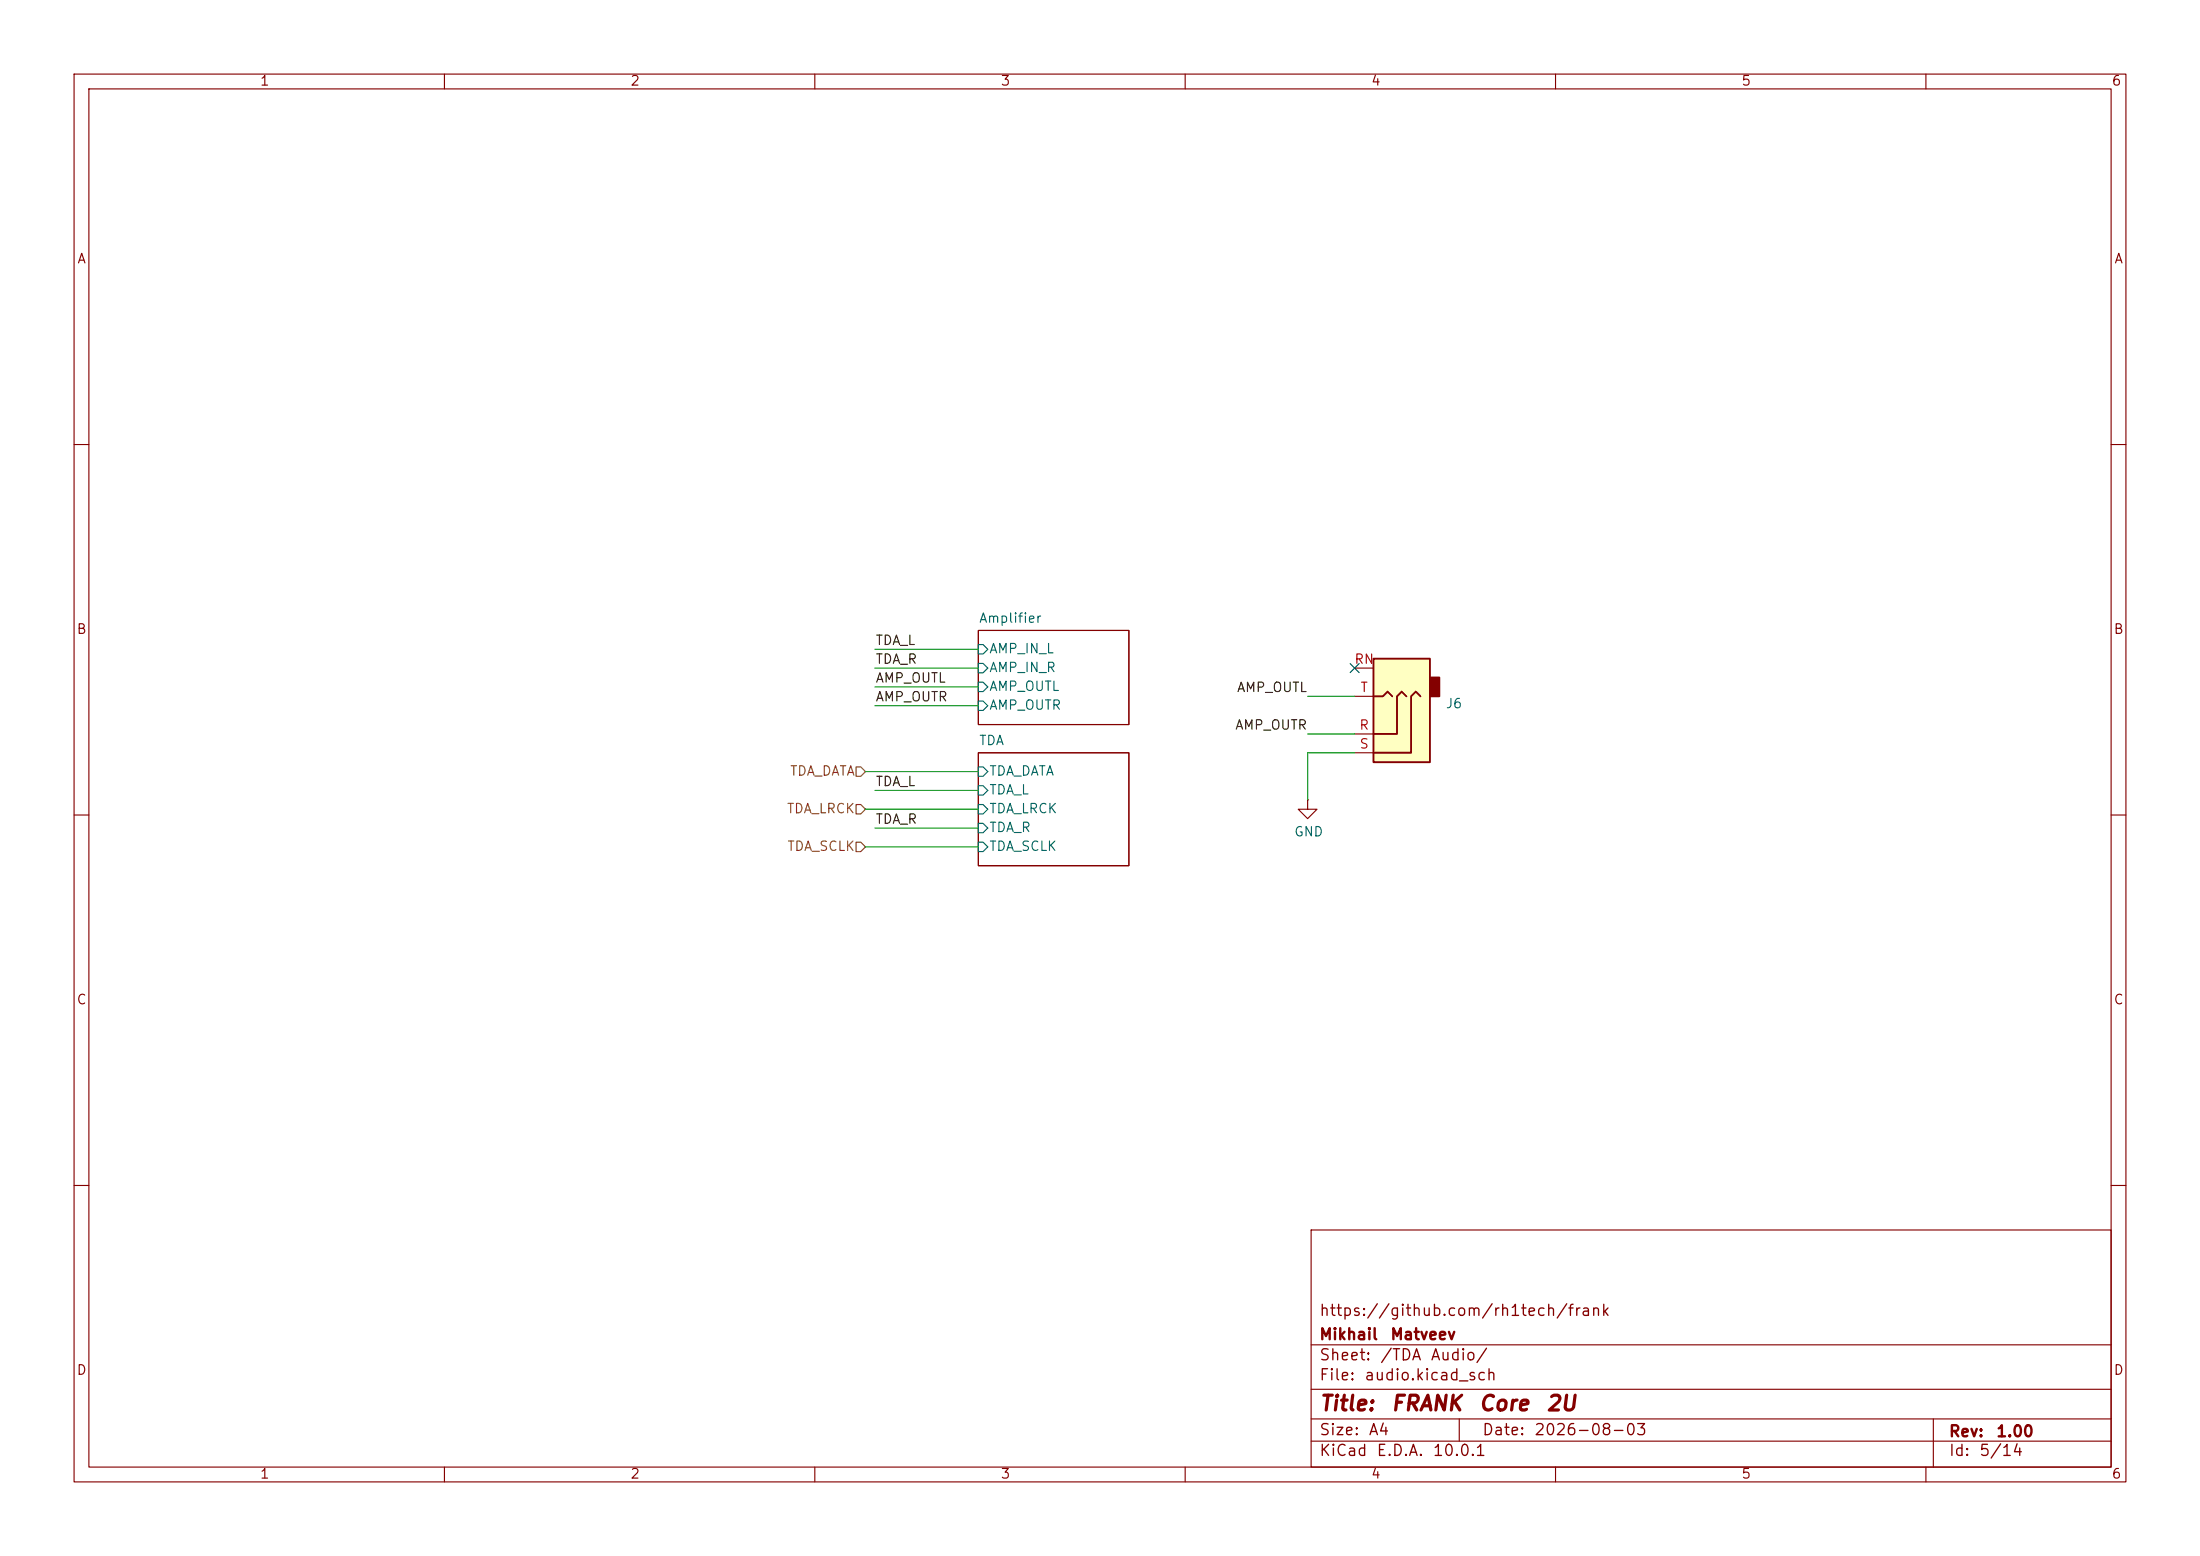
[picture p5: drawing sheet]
<svg xmlns="http://www.w3.org/2000/svg" width="297mm" height="210mm" viewBox="0 0 297 210" stroke-linecap="round" stroke-linejoin="round" font-family="sans-serif">
<g fill="none" stroke="#840000" stroke-width=".15">
<path d="M10 10h277v190h-277zM12 12h273v186h-273zM60 10v2M110 10v2M160 10v2M210 10v2M260 10v2M10 60h2M285 60h2M132.1 85.1h20.3v12.7h-20.3zM10 110h2M132.1 101.6h20.3v15.2h-20.3z"/>
<path d="M176.5 108v1.2h1.3l-1.3 1.3-1.2-1.3h1.2M176.5 108h.1M285 110h2M10 160h2M177 166h108v32h-108zM285 160h2M60 198v2M110 198v2M160 198v2M177 194.5h108M177 191.5h108M177 187.5h108"/>
<path d="M177 181.5h108M197 191.5v3M210 198v2M260 198v2M261 191.5v6.5"/>
</g>
<path d="M132.1 87h.6l.6 .6-.6 .7h-.6zM132.1 89.5h.6l.6 .7-.6 .6h-.6zM132.1 92.1h.6l.6 .6-.6 .6h-.6zM132.1 94.6h.6l.6 .7-.6 .6h-.6zM132.1 103.5h.6l.6 .6-.6 .7h-.6zM132.1 106h.6l.6 .7-.6 .6h-.6zM132.1 108.6h.6l.6 .6-.6 .7h-.6zM132.1 111.1h.6l.6 .7-.6 .6h-.6zM132.1 113.7h.6l.6 .6-.6 .6h-.6z" fill="none" stroke="#006464" stroke-width=".15"/>
<path d="M185.4 88.9h7.6v14h-7.6z" fill="#ffffc2"/>
<path d="M193 91.4h1.3v2.6h-1.3z" fill="#840000" stroke="#840000" stroke-width=".25"/>
<path d="M185.4 88.9h7.6v14h-7.6zM185.4 94h1.3l.6-.7 .7 .7M189.9 94l-.7-.7-.6 .7v5.1h-3.2M191.8 94l-.7-.7-.6 .7v7.6h-5.1" fill="none" stroke="#840000" stroke-width=".25"/>
<path d="M182.9 99.1h2.5M182.9 90.2h2.5M182.9 94h2.5M182.9 101.6h2.5" fill="none" stroke="#840000" stroke-width=".15"/>
<path d="M115.6 108.6h.6l.6 .6-.6 .7h-.6zM115.6 103.5h.6l.6 .6-.6 .7h-.6zM115.6 113.7h.6l.6 .6-.6 .6h-.6z" fill="none" stroke="#725600" stroke-width=".15"/>
<path d="M118.1 95.3h14M118.1 92.7h14M118.1 90.2h14M118.1 87.6h14M176.5 94h6.4M176.5 99.1h6.4M116.8 109.2h15.3M116.8 104.1h15.3M116.8 114.3h15.3M118.1 106.7h14M118.1 111.8h14M182.9 101.6h-6.4v6.4" fill="none" stroke="#009600" stroke-width=".15"/>
<path d="M182.3 89.6l1.2 1.2M183.5 89.6l-1.2 1.2" fill="none" stroke="#000084" stroke-width=".15"/>
<g font-size="2" fill="#840000">
<text x="178" y="190.9">Title:</text>
<text x="187.7" y="190.9">FRANK</text>
<text x="199.5" y="190.9">Core</text>
<text x="208.6" y="190.9">2U</text>
</g>
<g font-size="1.5" fill="#840000">
<text x="178" y="178">https://github.com/rh1tech/frank</text>
<text x="178" y="184">Sheet:</text>
<text x="178" y="181.2">Mikhail</text>
<text x="186.2" y="184">/TDA</text>
<text x="187.6" y="181.2">Matveev</text>
<text x="193" y="184">Audio/</text>
<text x="178" y="186.7">File:</text>
<text x="184.1" y="186.7">audio.kicad_sch</text>
<text x="178" y="196.9">KiCad</text>
<text x="178" y="194.1">Size:</text>
<text x="184.7" y="194.1">A4</text>
<text x="185.7" y="196.9">E.D.A.</text>
<text x="193.3" y="196.9">10.0.1</text>
<text x="200" y="194.1">Date:</text>
<text x="207" y="194.1">2026-08-03</text>
<text x="263" y="194.3">Rev:</text>
<text x="263" y="196.9">Id:</text>
<text x="267.1" y="196.9">5/14</text>
<text x="269.4" y="194.3">1.00</text>
</g>
<g font-size="1.3" fill="#840000">
<text x="35" y="11.9">1</text>
<text x="85" y="11.9">2</text>
<text x="135" y="11.9">3</text>
<text x="185" y="11.9">4</text>
<text x="235" y="11.9">5</text>
<text x="285" y="11.9">6</text>
<text x="10.3" y="35.9">A</text>
<text x="285.3" y="35.9">A</text>
<text x="10.3" y="85.9">B</text>
<text x="285.3" y="85.9">B</text>
<text x="10.3" y="135.9">C</text>
<text x="285.3" y="135.9">C</text>
<text x="10.3" y="185.9">D</text>
<text x="285.3" y="185.9">D</text>
<text x="35" y="199.9">1</text>
<text x="85" y="199.9">2</text>
<text x="135" y="199.9">3</text>
<text x="185" y="199.9">4</text>
<text x="235" y="199.9">5</text>
<text x="285" y="199.9">6</text>
</g>
<g font-size="1.3" fill="#0f0f0f">
<text x="118.1" y="89.9">TDA_R</text>
<text x="118.1" y="87.4">TDA_L</text>
<text x="118.1" y="95">AMP_OUTR</text>
<text x="118.1" y="92.4">AMP_OUTL</text>
<text x="166.9" y="93.7">AMP_OUTL</text>
<text x="166.7" y="98.8">AMP_OUTR</text>
<text x="118.1" y="106.4">TDA_L</text>
<text x="118.1" y="111.5">TDA_R</text>
</g>
<g font-size="1.3" fill="#006464">
<text x="132.1" y="84.4">Amplifier</text>
<text x="133.5" y="88.5">AMP_IN_L</text>
<text x="133.5" y="91">AMP_IN_R</text>
<text x="133.5" y="93.6">AMP_OUTL</text>
<text x="195.1" y="95.9">J6</text>
<text x="132.1" y="100.9">TDA</text>
<text x="133.5" y="96.1">AMP_OUTR</text>
<text x="133.5" y="105">TDA_DATA</text>
<text x="133.5" y="107.5">TDA_L</text>
<text x="133.5" y="110.1">TDA_LRCK</text>
<text x="133.5" y="112.6">TDA_R</text>
<text x="174.6" y="113.2">GND</text>
<text x="133.5" y="115.2">TDA_SCLK</text>
</g>
<g font-size="1.3" fill="#a90000">
<text x="182.7" y="89.9">RN</text>
<text x="183.6" y="93.7">T</text>
<text x="183.4" y="98.8">R</text>
<text x="183.4" y="101.3">S</text>
</g>
<g font-size="1.3" fill="#725600">
<text x="106.6" y="105">TDA_DATA</text>
<text x="106.1" y="110.1">TDA_LRCK</text>
<text x="106.2" y="115.2">TDA_SCLK</text>
</g>
</svg>
